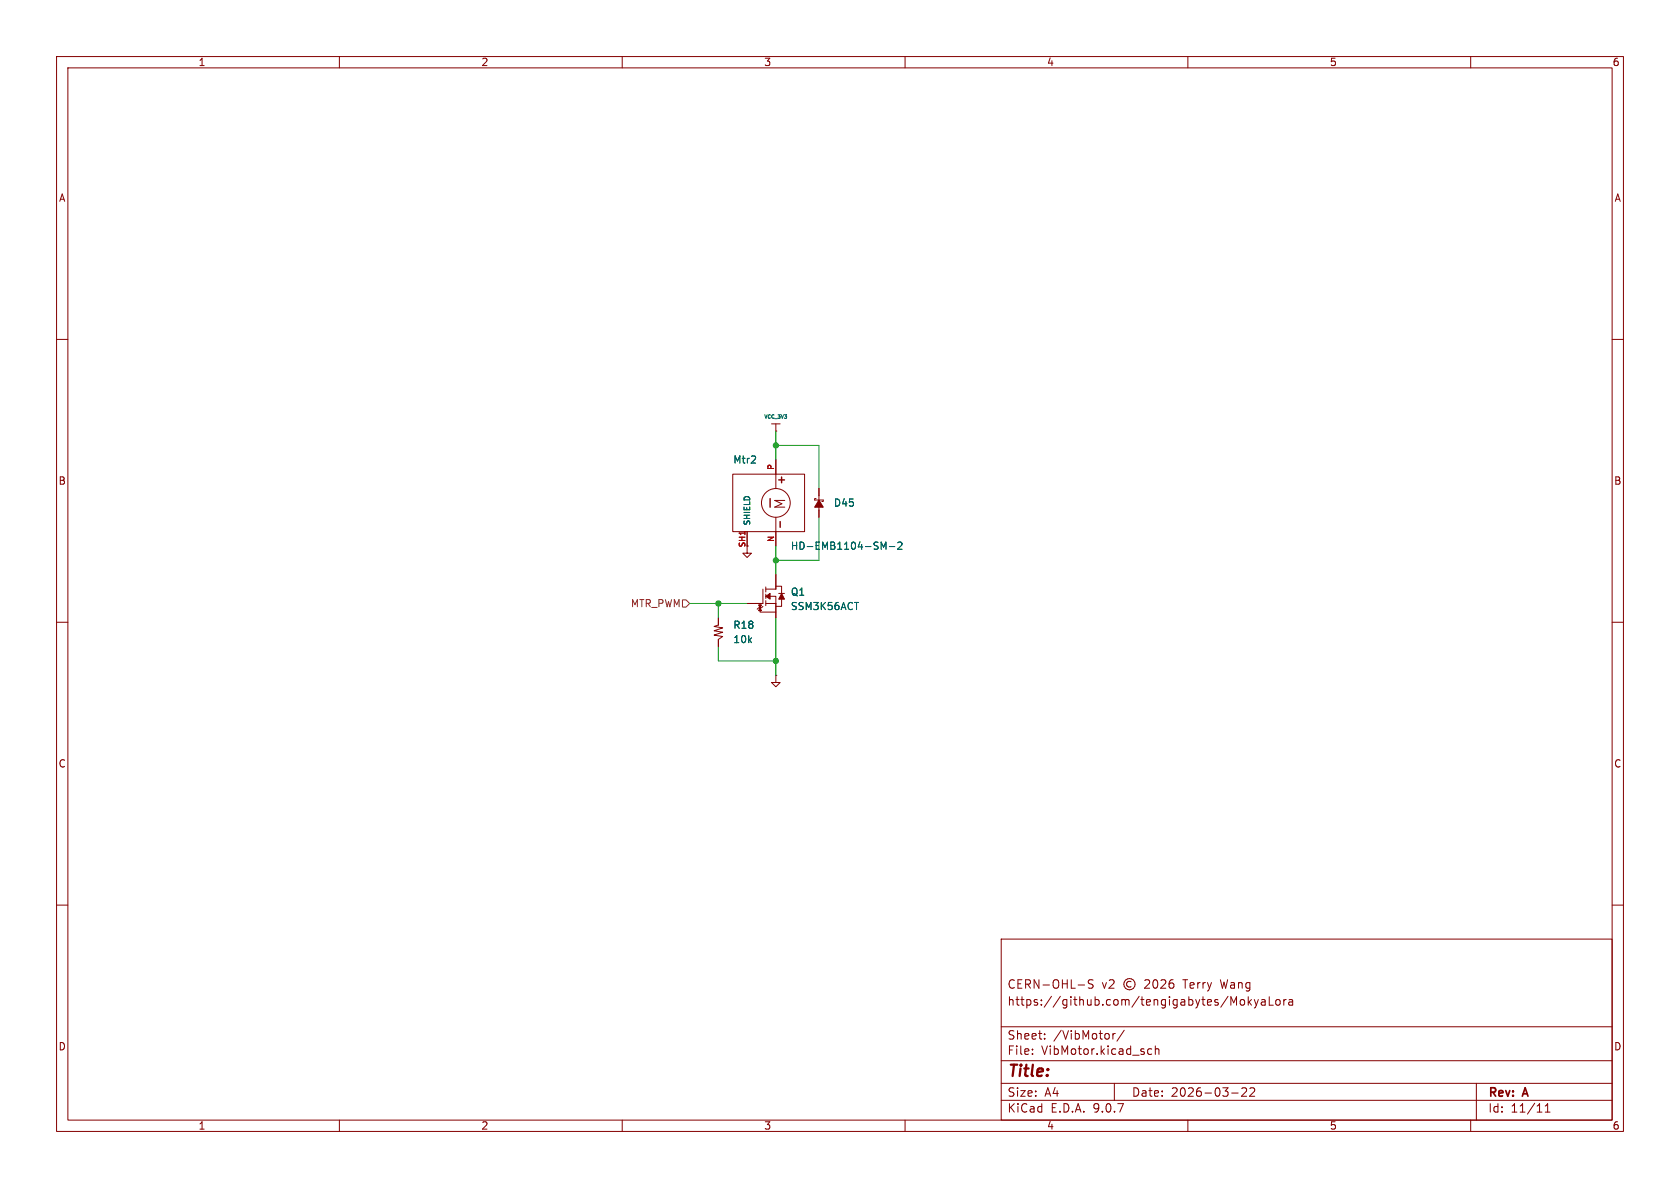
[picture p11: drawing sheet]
<svg xmlns="http://www.w3.org/2000/svg" width="297mm" height="210mm" viewBox="0 0 297 210" stroke-linecap="round" stroke-linejoin="round" font-family="sans-serif">
<g fill="none" stroke="#840000" stroke-width=".18">
<path d="M10 10h277v190h-277zM12 12h273v186h-273zM60 10v2M110 10v2M160 10v2M210 10v2M260 10v2M10 60h2M136.4 74.9h1.5M137.2 76.2h.1M137.2 74.9v1.3M285 60h2"/>
<path d="M129.5 83.8h12.7v10.2h-12.7zM132.1 94v3.8h-.8l.8 .8 .7-.8h-.7M137.2 81.3v5.1M137.2 91.4v5.1M144.3 88.1h-.3v.3h1.5v.2h-.2M144.8 86.4v5M10 110h2M127 109.2v1.3l-.8 .2 1.6 .3-1.6 .5 1.6 .3-1.6 .5 1.6 .2-.8 .5v1.3M134.4 106.7v1.5h2.8M134.9 107.2l-.3 .2h-.5l-.2 .3M134.9 104.1v2.6h-2.8M135.4 105.4h1.8v1.3"/>
<path d="M135.4 106.7h1.8M135.4 103.8v.8M135.4 105v.8M135.4 106.2v.9M137.2 103.6h1v3.6h-1M137.2 119.4v1.3h-.8l.8 .7 .7-.7h-.7M137.2 119.4h.1M137.2 101.6v2.5h-1.8M137.2 106.7v2.5M137.7 104.9h1M285 110h2M10 160h2"/>
<path d="M177 166h108v32h-108zM190.6 174.1h1.1M193.2 173.3l-.5-.1-.2 .1v.5l.6 .3 .1 .3-.2 .3-.6-.1M200 173.6a.52 .52 0 0 0-.8 .4 .52 .52 0 0 0 .8 .4M202.4 173.3l.6-.1 .2 .1v.3l-.9 1.1h.9M204 173.3l.2-.1a.81 .81 0 0 1 .6 .6 .81 .81 0 0 1-.3 .8l-.2 .1a.81 .81 0 0 1-.3-1.4zM205.2 173.3l.6-.1 .2 .1 .1 .3-.9 1.1h.9M207.4 173.2a.59 .59 0 0 0-.7 .6v.6l.1 .2 .4 .1 .3-.1v-.5l-.1-.3h-.4l-.3 .3M218.1 177.3l.5-1.1v1.5M219.3 176.8l.2-.1 .5 .1v.6l-.1 .2-.4 .1-.2-.1zM220.7 176.2v1.5M220.8 177.1l.4 .6"/>
<path d="M221.2 176.7l-.5 .6M221.7 176.7l.4 1M222.1 177.7l-.1 .4-.3 .1M222.5 176.7l-.4 1M223 176.8h.6l.1 .9M223.7 177.1h-.5a.29 .29 0 0 0-.3 .3 .29 .29 0 0 0 .3 .3l.5-.1M224.4 176.2v1.5h.7M225.6 176.8l.2-.1 .4 .1 .1 .6-.1 .2-.4 .1-.2-.1zM227 176.7v1M227.4 176.7l-.3 .1-.1 .2M227.9 176.8h.6v.9M228.5 177.1h-.5a.29 .29 0 0 0-.2 .3 .29 .29 0 0 0 .2 .3l.5-.1"/>
<path d="M285 160h2M60 198v2M110 198v2M160 198v2M177 194.5h108M177 191.5h108M177 187.5h108M177 181.5h108M182.5 186.3v.1M182.5 185.5v.1M184.7 183.6v.1M184.7 182.8v.1"/>
<path d="M196.7 182.7v1M197 191.5v3M197.2 182.7l-.3 .1-.2 .2M198.7 182.1l-1.2 2M202.9 186.1l.3 .3 .4-.1M203.6 185.5l-.4-.1-.3 .3M204.2 185.5l.3-.1 .3 .1 .1 .9M204.2 184.9v1.5M210 198v2M217.7 193.2h1.2M219.5 192.4l.6-.1 .2 .1 .1 .3-.9 1.1h.9M221 192.4l.5-.1 .2 .1 .1 .3-.9 1.1h.9"/>
<path d="M260 198v2M261 191.5v6.5M273.2 196.6h.8M273.2 195.5l.4-.4v1.5"/>
<circle cx="137.2" cy="88.9" r="2.54"/>
<circle cx="199.7" cy="174" r="1"/>
</g>
<g fill="#840000" stroke="#840000" stroke-width=".18">
<path d="M144.8 88.4l.7 1.3h-1.5z"/>
<path d="M134.1 106.9h.5l-.2 .5z"/>
<path d="M134.4 107.4l.2 .6h-.5z"/>
<path d="M135.4 105.4l.7-.5v1z"/>
<path d="M138.2 104.9l.5 1h-1z"/>
</g>
<path d="M136.1 88.1v1.6M137.7 84.8h1M137.9 92.2v1M138.2 84.3v1" fill="none" stroke="#840000" stroke-width=".25"/>
<path d="M155.8 95.8l.4 .9 .4-.9v1.3M157.2 96.6h1M158.7 96l.5-.2 .3 .4-.8 .9h.8" fill="none" stroke="#006464" stroke-width=".18"/>
<path d="M120.6 106h.7l.6 .7-.6 .6h-.7z" fill="none" stroke="#725600" stroke-width=".18"/>
<path d="M137.2 76.2v5.1M137.2 78.7h7.6v7.7M137.2 96.5v5.1M144.8 91.4v7.7h-7.6M121.9 106.7h10.2M127 106.7v2.5M127 114.3v2.5h10.2M137.2 109.2v10.2" fill="none" stroke="#009600" stroke-width=".18"/>
<g fill="#009600" stroke="#009600" stroke-width=".18">
<circle cx="137.2" cy="99.1" r=".46"/>
<circle cx="127" cy="106.7" r=".46"/>
<circle cx="137.2" cy="78.7" r=".46"/>
<circle cx="137.2" cy="116.8" r=".46"/>
</g>
<text font-size="2.8" fill="#840000" x="178" y="190.9">Title:</text>
<text font-size="2.5" fill="#840000" x="139" y="90.1" transform="rotate(-90 139 90.1)">M</text>
<g font-size="2.1" fill="#840000">
<text x="178" y="178">https://github.com/tengigabytes/MokyaLora</text>
<text x="178" y="175">CERN-OHL-S</text>
<text x="194.7" y="175">v2</text>
<text x="209.5" y="175">Terry</text>
<text x="216.2" y="175">Wang</text>
<text x="178" y="184">Sheet:</text>
<text x="186.2" y="184">/VibMotor/</text>
<text x="178" y="186.7">File:</text>
<text x="184.1" y="186.7">VibMotor.kicad_sch</text>
<text x="178" y="196.9">KiCad</text>
<text x="178" y="194.1">Size:</text>
<text x="184.7" y="194.1">A4</text>
<text x="185.7" y="196.9">E.D.A.</text>
<text x="193.3" y="196.9">9.0.7</text>
<text x="200" y="194.1">Date:</text>
<text x="207" y="194.1">2026-03-22</text>
<text x="263" y="194.3">Rev:</text>
<text x="263" y="196.9">Id:</text>
<text x="267.1" y="196.9">11/11</text>
<text x="269.4" y="194.3">A</text>
</g>
<g font-size="1.8" fill="#840000">
<text x="35" y="11.9">1</text>
<text x="85" y="11.9">2</text>
<text x="135" y="11.9">3</text>
<text x="185" y="11.9">4</text>
<text x="235" y="11.9">5</text>
<text x="285" y="11.9">6</text>
<text x="10.3" y="35.9">A</text>
<text x="285.3" y="35.9">A</text>
<text x="10.3" y="85.9">B</text>
<text x="285.3" y="85.9">B</text>
<text x="10.3" y="135.9">C</text>
<text x="285.3" y="135.9">C</text>
<text x="10.3" y="185.9">D</text>
<text x="285.3" y="185.9">D</text>
<text x="35" y="199.9">1</text>
<text x="85" y="199.9">2</text>
<text x="135" y="199.9">3</text>
<text x="185" y="199.9">4</text>
<text x="235" y="199.9">5</text>
<text x="285" y="199.9">6</text>
</g>
<g font-size="1.8" fill="#006464">
<text x="129.5" y="82.1">Mtr2</text>
<text x="147.3" y="89.8">D45</text>
<text x="139.7" y="97.4">HD-EMB1104-SM-2</text>
<text x="139.7" y="105.5">Q1</text>
<text x="129.5" y="113.9">10k</text>
<text x="129.5" y="111.4">R18</text>
<text x="139.7" y="108.1">SSM3K56ACT</text>
</g>
<text font-size="1.8" fill="#725600" x="111.4" y="107.5">MTR_PWM</text>
<g font-size="1.4" fill="#a90000">
<text x="136.9" y="83.2" transform="rotate(-90 136.9 83.2)">P</text>
<text x="136.9" y="95.9" transform="rotate(-90 136.9 95.9)">N</text>
<text x="131.8" y="96.9" transform="rotate(-90 131.8 96.9)">SH1</text>
</g>
<text font-size="1.4" fill="#006464" x="132.8" y="93" transform="rotate(-90 132.8 93)">SHIELD</text>
<text font-size=".9" fill="#006464" x="135" y="74.2">VCC_3V3</text>
</svg>
